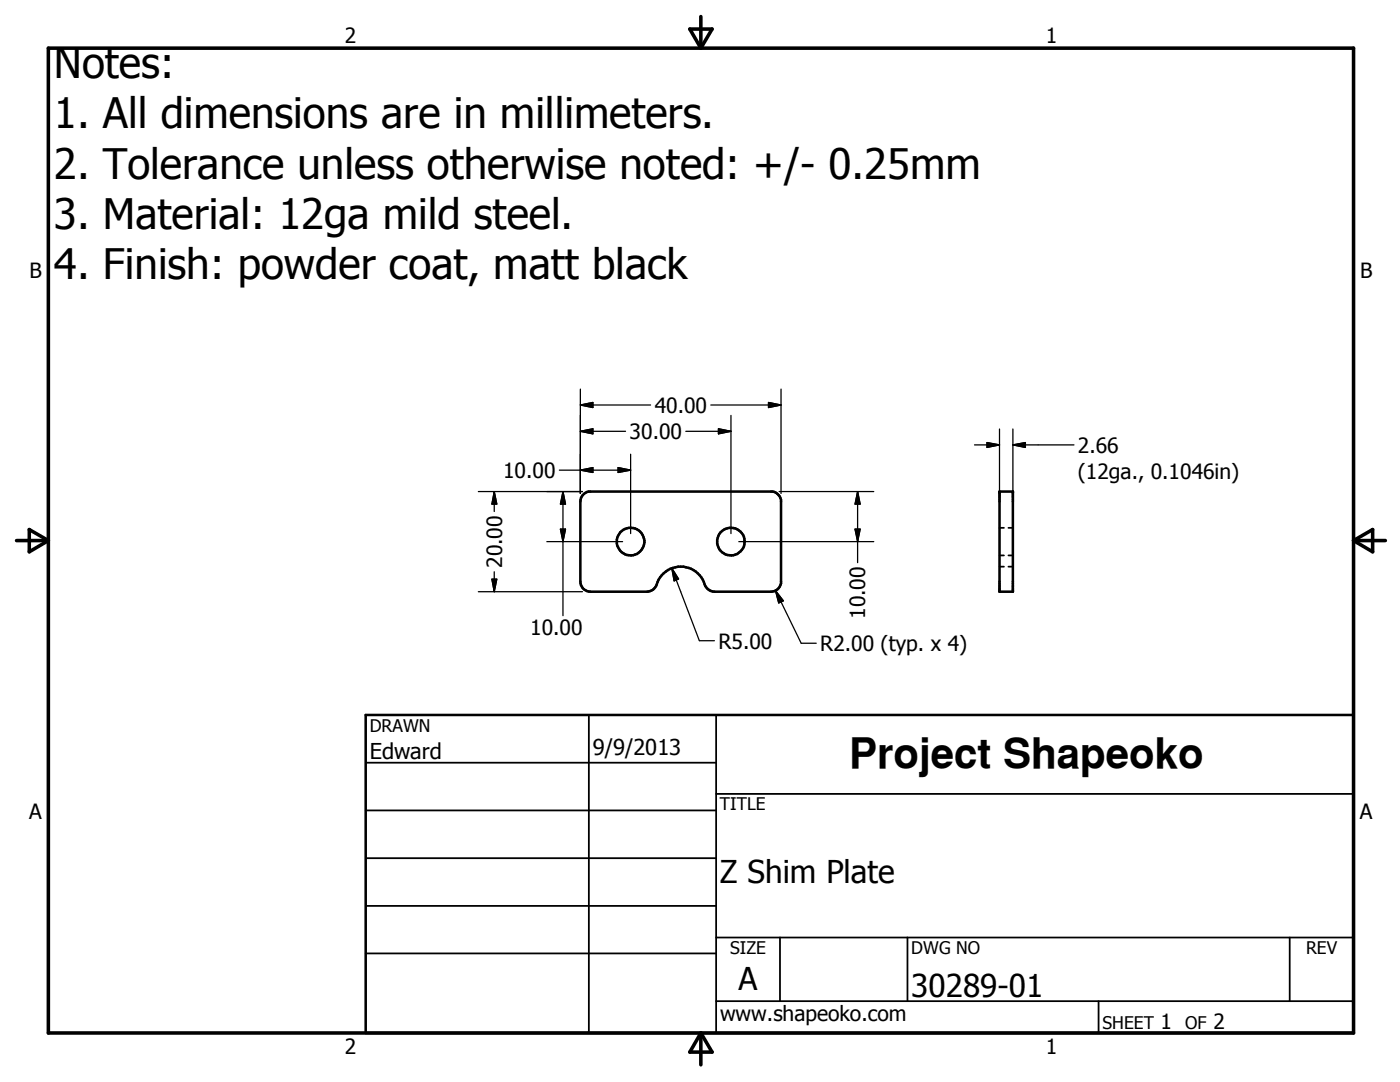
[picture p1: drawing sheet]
<svg xmlns="http://www.w3.org/2000/svg" width="279mm" height="216mm" viewBox="0 0 279 216" stroke-linecap="round" stroke-linejoin="round" font-family="sans-serif">
<g fill="none" stroke="#000" stroke-width=".51">
<path d="M116.3 98.8l.5-.5 .7-.2 37.1 .1 .8 .6 .5 .9v16.7a2.07 2.07 0 0 1-2 1.7h-11.3a2.29 2.29 0 0 1-2.1-2 5 5 0 0 0-5.1-3 5 5 0 0 0-4.5 3.8l-.6 .7-1.1 .5h-11.4a2 2 0 0 1-2-2.1v-15.9l.2-.7zM199.5 98.1h2.6v20h-2.6zM73 142.7h197.1v63.4h-197.1z"/>
<circle cx="125.8" cy="108.1" r="2.76"/>
<circle cx="145.9" cy="108.1" r="2.75"/>
</g>
<g fill="#000">
<circle cx="199.5" cy="98.1" r=".25"/>
<circle cx="202.1" cy="98.1" r=".25"/>
</g>
<g fill="none" stroke="#000" stroke-width=".35">
<path d="M199.5 113.1h.9M199.5 105.3h.9M199.5 110.8h.9M201.3 113.1h.8M201.3 105.3h.8M201.3 110.8h.8M73 152.2h69.9M117.5 142.7v63.4M142.9 158.4h127.2M142.9 142.7v63.4M73 161.7h69.9M73 171.2h69.9"/>
<path d="M73 180.8h69.9M73 190.2h69.9M142.9 199.8h127.2M142.9 187.1h127.2M155.7 187.1v12.7M181.1 187.1v12.7M219.2 199.8v6.3M257.4 187.1v12.7"/>
</g>
<path d="M9.7 9.6h260.4v196.5h-260.4zM137.7 5.8h4.4l-2.2 3.8zM139.9 3.3v6.3M3.3 107.9h6.4M5.8 105.7l3.9 2.2-3.9 2.2zM270.1 107.9h6.4M270.1 107.9l3.8-2.2v4.4zM139.9 206.1v6.4M139.9 206.1l2.2 3.8h-4.4z" fill="none" stroke="#000" stroke-width=".71"/>
<g fill="none" stroke="#000" stroke-width=".25">
<path d="M115.8 77.6v20.9M155.9 77.6v20.9M95.5 98.1h20.7M98.6 98.1l.5 2.5h-.9zM98.6 98.1v4M111.6 93.8h14.3M112.4 98.1l.5 2.5h-1.1zM112.4 98.1v24.8M115.8 80.8l2.5-.5v1zM115.8 93.8l2.5-.5v1zM115.8 86.1l2.5-.5v1zM115.8 80.8h14"/>
<path d="M115.8 86.1h9M123.4 93.3l2.5 .5-2.5 .5zM125.9 90.6v15.9M136.9 86.1h9M141.9 80.8h14M143.4 85.6l2.5 .5-2.5 .5zM145.9 82.9v23.6M153.4 80.3l2.5 .5-2.5 .5zM155.5 98.1h18.9M171.2 98.1l.5 2.5h-1.1zM171.2 98.1v14.2M194.5 88.8h5"/>
<path d="M197 88.3l2.5 .5-2.5 .5zM199.5 85.6v12.9M202.1 88.8l2.5-.5v1zM202.1 88.8h12.2M202.1 85.6v12.9M95.5 118.1h20.7M98.2 115.6h.9l-.5 2.5zM98.6 114.1v4M109.1 108.1h15.1M111.8 105.6h1.1l-.5 2.5zM134.1 113.4l1.3 2.1-.9 .4zM134.1 113.4l5.5 14.4h3"/>
<path d="M147.4 108.1h27M154.8 117.9l1.5 2-.9 .4zM154.8 117.9l5.1 10.5h3M170.6 105.6h1.1l-.5 2.5z"/>
</g>
<g fill="#000">
<path d="M115.8 80.8l2.5-.5v1zM115.8 93.8l2.5-.5v1zM115.8 86.1l2.5-.5v1zM123.4 93.3l2.5 .5-2.5 .5zM143.4 85.6l2.5 .5-2.5 .5zM153.4 80.3l2.5 .5-2.5 .5zM197 88.3l2.5 .5-2.5 .5zM202.1 88.8l2.5-.5v1zM98.2 115.6h.9l-.5 2.5zM98.6 98.1l.5 2.5h-.9zM111.8 105.6h1.1l-.5 2.5zM112.4 98.1l.5 2.5h-1.1z"/>
<path d="M134.1 113.4l1.3 2.1-.9 .4zM154.8 117.9l1.5 2-.9 .4zM170.6 105.6h1.1l-.5 2.5zM171.2 98.1l.5 2.5h-1.1z"/>
</g>
<g font-size="8.4">
<text x="10.8" y="15.6">Notes:</text>
<text x="10.8" y="25.6">1. All dimensions are in millimeters.</text>
<text x="10.8" y="35.6">2. Tolerance unless otherwise noted: +/- 0.25mm</text>
<text x="10.8" y="45.7">3. Material: 12ga mild steel.</text>
<text x="10.8" y="55.7">4. Finish: powder coat, matt black</text>
<text x="169.5" y="153.2">Project Shapeoko</text>
</g>
<g font-size="6.3">
<text x="143.7" y="176.1">Z Shim Plate</text>
<text x="147.4" y="197.6">A</text>
<text x="181.9" y="198.9">30289-01</text>
</g>
<g font-size="4.4">
<text x="73.8" y="151.4">Edward</text>
<text x="118.3" y="150.7">9/9/2013</text>
</g>
<g font-size="4.2">
<text x="68.8" y="8.6">2</text>
<text x="208.7" y="8.6">1</text>
<text x="5.9" y="55.5">B</text>
<text x="271.4" y="55.5">B</text>
<text x="130.7" y="82.4">40.00</text>
<text x="125.6" y="87.6">30.00</text>
<text x="100.4" y="95.4">10.00</text>
<text x="215.1" y="90.3">2.66</text>
<text x="215.1" y="95.6">(12ga., 0.1046in)</text>
<text x="100.2" y="113.3" transform="rotate(-90 100.2 113.3)">20.00</text>
<text x="172.7" y="123.5" transform="rotate(-90 172.7 123.5)">10.00</text>
<text x="105.8" y="126.8">10.00</text>
<text x="143.4" y="129.4">R5.00</text>
<text x="163.7" y="130">R2.00 (typ. x 4)</text>
<text x="5.8" y="163.4">A</text>
<text x="271.4" y="163.4">A</text>
<text x="143.7" y="203.8">www.shapeoko.com</text>
<text x="231.6" y="205.3">1</text>
<text x="242.1" y="205.3">2</text>
<text x="68.8" y="210.2">2</text>
<text x="208.7" y="210.2">1</text>
</g>
<g font-size="3.5">
<text x="73.8" y="146">DRAWN</text>
<text x="143.7" y="161.7">TITLE</text>
<text x="145.7" y="190.5">SIZE</text>
<text x="181.9" y="190.5">DWG NO</text>
<text x="260.6" y="190.4">REV</text>
<text x="220" y="205.3">SHEET</text>
<text x="236.5" y="205.3">OF</text>
</g>
</svg>
